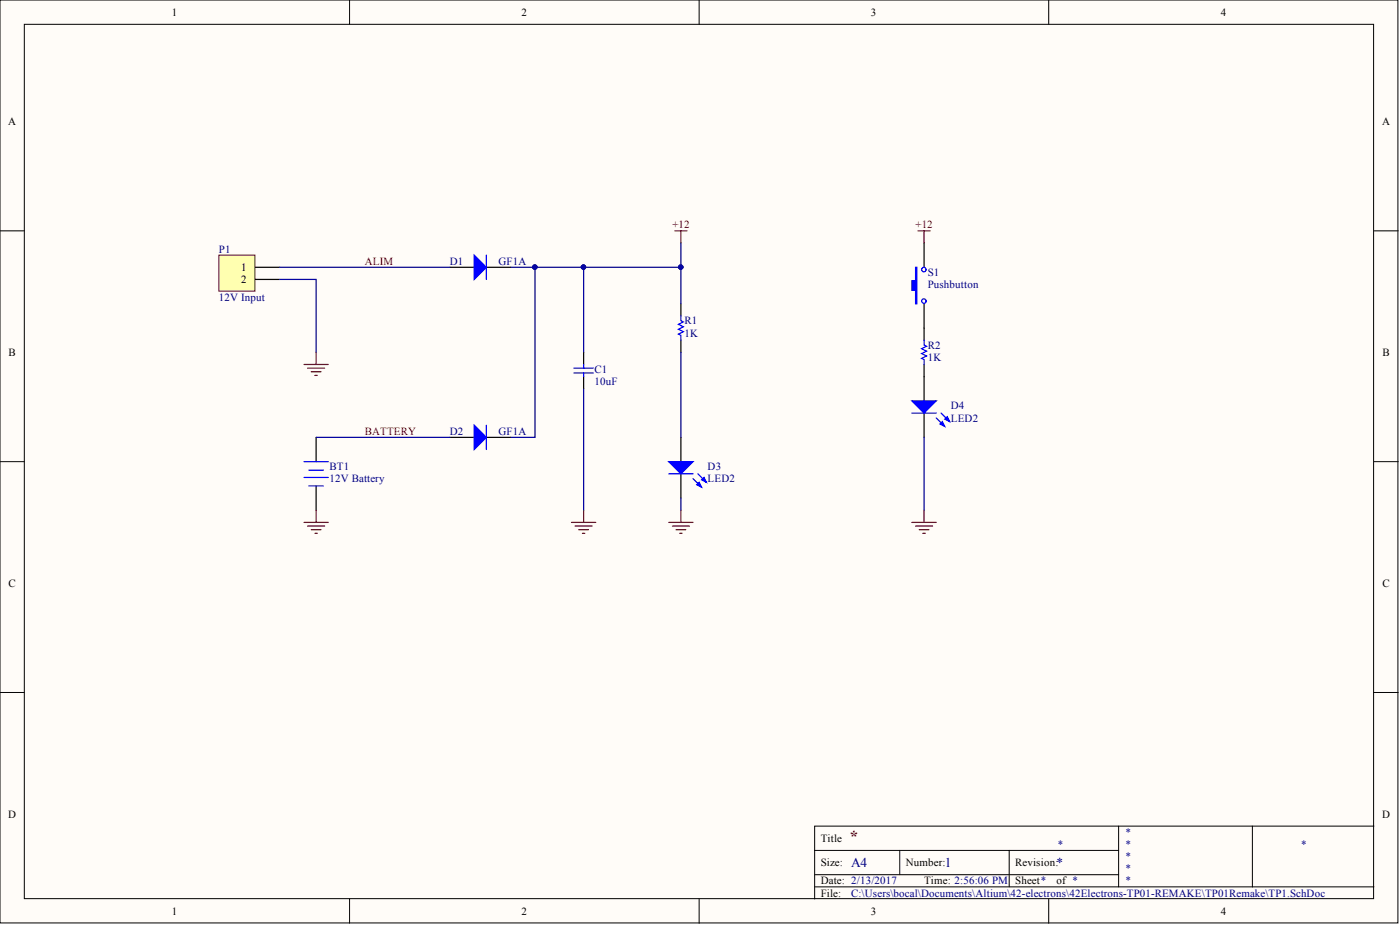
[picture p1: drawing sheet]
<svg xmlns="http://www.w3.org/2000/svg" width="292mm" height="193mm" viewBox="0 0 292 193" stroke-linecap="round" stroke-linejoin="round" font-family="sans-serif">
<g fill="#fffcf8" stroke="#000" stroke-width=".21">
<path d="M0 0h291.7v192.5h-291.7z"/>
<path d="M5.1 5.1h281.5v182.4h-281.5z"/>
</g>
<g fill="none" stroke="#000" stroke-width=".21">
<path d="M72.9 0v5.1M145.9 0v5.1M218.8 0v5.1M0 48.2h5.1M286.7 48.2h5M0 96.3h5.1M286.7 96.3h5M0 144.5h5.1M286.7 144.5h5M170 177.4h63.4M187.7 177.4v5.1M210.6 177.4v7.6"/>
<path d="M233.4 172.3v12.7M261.3 172.3h-91.3v15.2M286.7 172.3h-25.4v12.7M72.9 187.5v5.1M145.9 187.5v5.1M170 185h116.7M170 182.5h63.4M218.8 187.5v5.1"/>
</g>
<path d="M45.7 53.2h7.5v7.6h-7.5z" fill="#ffffb0" stroke="#800000" stroke-width=".21"/>
<g fill="none" stroke="#000" stroke-width=".25">
<path d="M53.3 55.8h5M53.3 58.3h5M93.9 55.8h5M101.5 55.8h5M192.8 50.7v5.1M121.8 73.5v2.5M121.8 78.6v2.5M142.1 63.4v2.5M142.1 71v2.5M192.8 63.4v7.6M192.8 76v7.6M66 91.2v5.1"/>
<path d="M93.9 91.2h5M101.5 91.2h5M142.1 91.2v5.1M142.1 98.8v5.1M192.8 86.2v5M66 101.4v5"/>
</g>
<g fill="none" stroke="#00f" stroke-width=".25">
<path d="M101.5 53.2v5.1M119.7 77.8h4.1M119.7 76.8h4.1M121.8 76v.8M121.8 77.8v.8M142.1 65.9v1l.5 .3-1 .5 1 .5-1 .5 1 .5-1 .5 .5 .3v1M192.8 71v1l.5 .2-1 .5 1 .5-1 .6 1 .5-1 .5 .5 .2v1M63.4 99.6h5.1M63.4 96.3h5.1M64.4 98.1h3.1M101.5 88.7v5.1M139.5 98.8h5.1"/>
<path d="M144.6 99.9l1.8 1.7M145.6 98.8l1.8 1.8M190.3 86.2h5M195.3 87.2l1.8 1.8M196.4 86.2l1.7 1.7M64.4 101.4h3.1"/>
<circle cx="192.8" cy="56.2" r=".47"/>
<circle cx="192.8" cy="62.8" r=".47"/>
</g>
<g fill="none" stroke="#800000" stroke-width=".25">
<path d="M140.8 48.2h2.5M142.1 48.2v2.5M191.5 48.2h2.6M192.8 48.2v2.5M63.4 76h5.1M64.2 76.8h3.5M64.9 77.6h2.1M65.7 78.3h.5M66 73.5v2.5M63.4 109h5.1M64.2 109.7h3.5M64.9 110.5h2.1"/>
<path d="M65.7 111.3h.5M66 106.4v2.6M119.2 109h5.1M120 109.7h3.5M120.8 110.5h2M121.5 111.3h.5M121.8 106.4v2.6M139.5 109h5.1M140.3 109.7h3.5M141.1 110.5h2M141.8 111.3h.5M142.1 106.4v2.6"/>
<path d="M190.3 109h5M191 109.7h3.6M191.8 110.5h2M192.5 111.3h.6M192.8 106.4v2.6"/>
</g>
<g fill="#00f" stroke="#00f" stroke-width=".25">
<path d="M98.9 53.2l2.6 2.6-2.6 2.5z"/>
<path d="M98.9 88.7l2.6 2.5-2.6 2.6z"/>
<path d="M139.5 96.3h5.1l-2.5 2.5z"/>
<path d="M145.4 101.1l.5-.5 .5 1z"/>
<path d="M146.4 100.1l.5-.5 .5 1z"/>
<path d="M190.3 83.6h5l-2.5 2.6z"/>
<path d="M196.1 88.5l.5-.6 .5 1.1z"/>
<path d="M197.1 87.4l.5-.5 .5 1z"/>
<path d="M191 55.8h.3v7.6h-.3v-2.8h-.7v-2.1h.7z" fill-rule="evenodd"/>
</g>
<path d="M58.3 58.3h7.7v15.2M58.3 55.8h35.6M106.5 55.8h5.1v35.4h-5.1M111.6 55.8h30.5v7.6M121.8 55.8v17.7M142.1 50.7v5.1M142.1 73.5v17.7M66 91.2h27.9M121.8 81.1v25.3M192.8 91.2v15.2M142.1 103.9v2.5" fill="none" stroke="#000080" stroke-width=".25"/>
<g fill="#000080" stroke="#000080" stroke-width=".21">
<circle cx="111.6" cy="55.7" r=".47"/>
<circle cx="121.7" cy="55.7" r=".47"/>
<circle cx="142" cy="55.7" r=".47"/>
</g>
<text font-size="3.5" fill="#800000" x="177.1" y="175.6">*</text>
<g font-size="2.8" fill="#000080">
<text x="177.6" y="180.9">A4</text>
<text x="197.1" y="180.9">1</text>
<text x="220.5" y="180.9">*</text>
</g>
<g font-size="2.3">
<text x="35.9" y="3.3">1</text>
<text x="108.8" y="3.3">2</text>
<text x="181.7" y="3.3">3</text>
<text x="254.7" y="3.3">4</text>
<text x="1.7" y="26.1">A</text>
<text x="288.4" y="26.1">A</text>
<text x="50.3" y="56.5">1</text>
<text x="50.3" y="59.1">2</text>
<text x="1.8" y="74.3">B</text>
<text x="288.4" y="74.3">B</text>
<text x="1.8" y="122.4">C</text>
<text x="288.4" y="122.4">C</text>
<text x="1.7" y="170.6">D</text>
<text x="288.4" y="170.6">D</text>
<text x="171.2" y="175.6">Title</text>
<text x="171.2" y="180.7">Size:</text>
<text x="171.2" y="184.5">Date: 2/13/2017</text>
<text x="189" y="180.7">Number:</text>
<text x="192.8" y="184.5">Time: 2:56:06 PM</text>
<text x="211.8" y="180.7">Revision:</text>
<text x="211.8" y="184.5">Sheet*</text>
<text x="220.5" y="184.5">of *</text>
<text x="35.9" y="190.8">1</text>
<text x="108.8" y="190.8">2</text>
<text x="171.2" y="187">File:</text>
<text x="181.7" y="190.8">3</text>
<text x="254.7" y="190.8">4</text>
</g>
<g font-size="2.3" fill="#800000">
<text x="140.3" y="47.7">+12</text>
<text x="191" y="47.7">+12</text>
<text x="76.1" y="55.3">ALIM</text>
<text x="76.1" y="90.7">BATTERY</text>
</g>
<g font-size="2.3" fill="#000080">
<text x="45.7" y="52.7">P1</text>
<text x="93.9" y="55.3">D1</text>
<text x="104" y="55.3">GF1A</text>
<text x="193.6" y="57.5">S1</text>
<text x="45.7" y="62.9">12V Input</text>
<text x="193.6" y="60.1">Pushbutton</text>
<text x="142.8" y="67.7">R1</text>
<text x="142.8" y="70.2">1K</text>
<text x="124.1" y="77.8">C1</text>
<text x="193.6" y="72.7">R2</text>
<text x="193.6" y="75.3">1K</text>
<text x="124.1" y="80.3">10uF</text>
<text x="198.4" y="85.4">D4</text>
<text x="198.4" y="87.9">LED2</text>
<text x="93.9" y="90.7">D2</text>
<text x="104" y="90.7">GF1A</text>
<text x="68.7" y="98.1">BT1</text>
<text x="68.7" y="100.6">12V Battery</text>
<text x="147.6" y="98.1">D3</text>
<text x="147.6" y="100.6">LED2</text>
<text x="220.7" y="176.9">*</text>
<text x="234.7" y="174.4">*</text>
<text x="234.7" y="176.9">*</text>
<text x="234.7" y="179.4">*</text>
<text x="271.4" y="176.9">*</text>
<text x="234.7" y="182">*</text>
<text x="234.7" y="184.5">*</text>
<text x="177.6" y="187">C:\Users\bocal\Documents\Altium\42-electrons\42Electrons-TP01-REMAKE\TP01Remake\TP1.SchDoc</text>
</g>
</svg>
